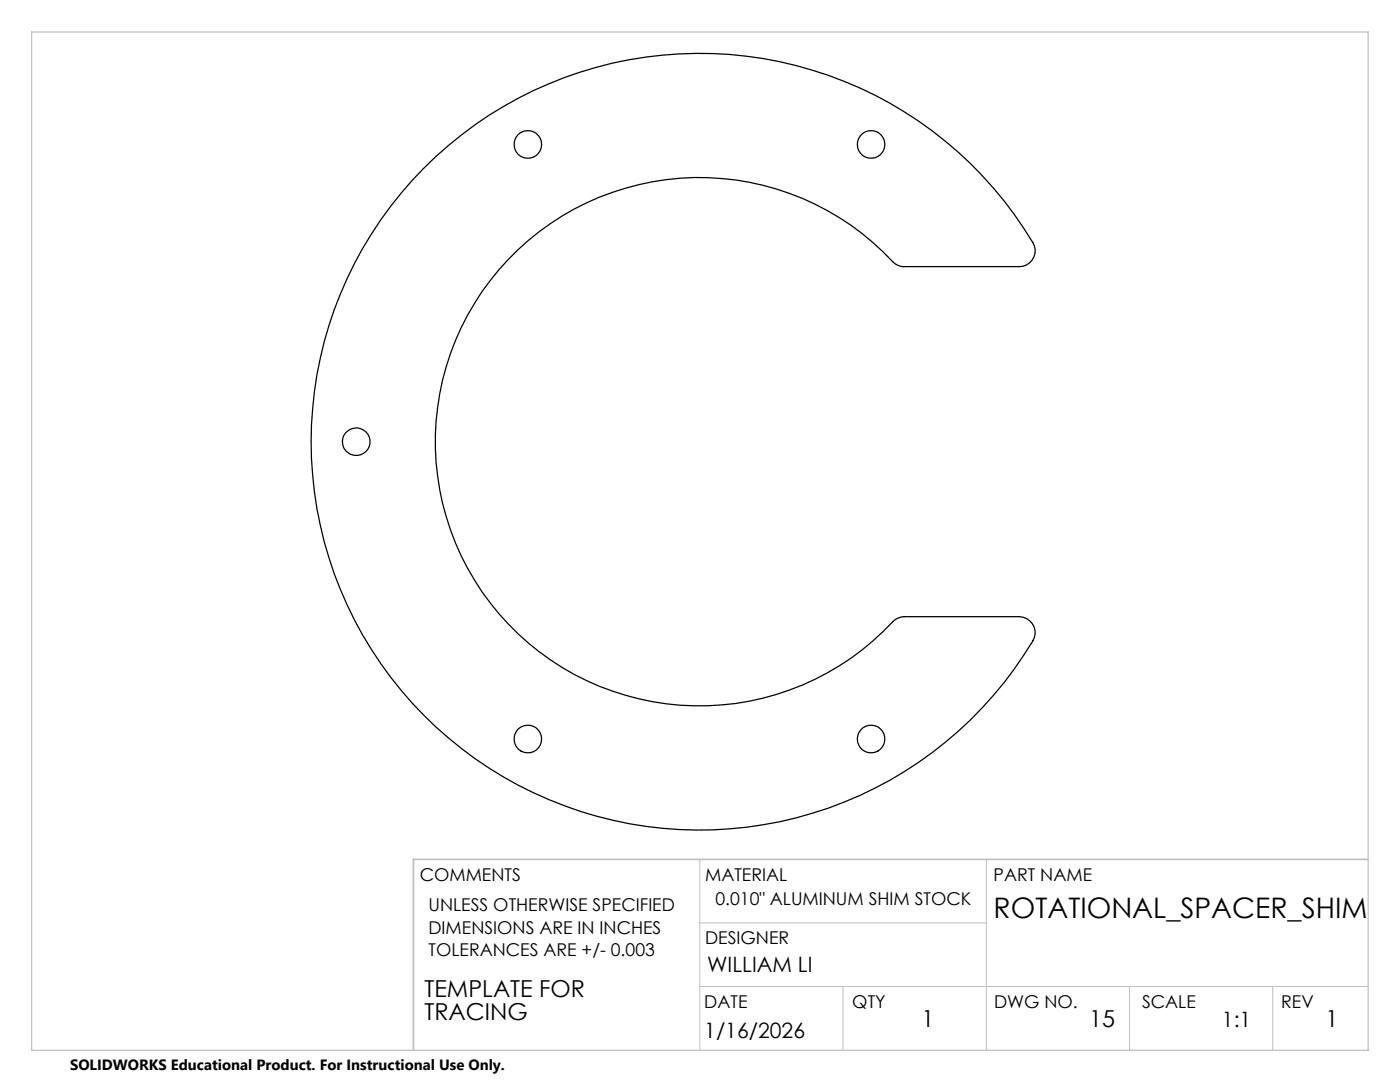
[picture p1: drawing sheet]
<svg xmlns="http://www.w3.org/2000/svg" width="279mm" height="216mm" viewBox="0 0 279 216" stroke-linecap="round" stroke-linejoin="round" font-family="sans-serif">
<g fill="none" stroke="#000" stroke-width=".25">
<path d="M84.6 33.6a77.4 77.4 0 0 1 121.8 15.5 3.2 3.2 0 0 1-3 4.1h-22.9a3.1 3.1 0 0 1-2.3-1 52.7 52.7 0 0 0-75.6-1.5 52.7 52.7 0 0 0 .5 75.5 52.7 52.7 0 0 0 75.5-2.6l1.2-.5 .7-.1h22.9a3.2 3.2 0 0 1 2.7 4.9 77.5 77.5 0 0 1-114 21.5 77.5 77.5 0 0 1-7.5-115.8z"/>
<circle cx="105.3" cy="28.8" r="2.76"/>
<circle cx="173.9" cy="28.8" r="2.76"/>
<circle cx="71.1" cy="88.1" r="2.75"/>
<circle cx="105.3" cy="147.5" r="2.76"/>
<circle cx="173.9" cy="147.5" r="2.76"/>
</g>
<path d="M139.7 171.5v38.1M196.8 171.5v38.1M139.7 196.8h133.3M139.7 184.1h57.1M168.2 196.8v12.8M225.4 196.8v12.8M254 196.8v12.8" fill="none" stroke="#c0c0c0" stroke-width=".2"/>
<path d="M6.3 6.4h266.7v203.2h-266.7z" fill="none" stroke="#c0c0c0" stroke-width=".25"/>
<path d="M273 171.5h-190.5v38.1" fill="none" stroke="#c0c0c0" stroke-width=".35"/>
<text font-size="5.6" x="198.3" y="183.2">ROTATIONAL_SPACER_SHIM</text>
<g font-size="4.7">
<text x="84.7" y="199">TEMPLATE FOR</text>
<text x="84.7" y="203.5">TRACING</text>
<text x="183.9" y="204.9">1</text>
<text x="217.4" y="204.9">15</text>
<text x="264.5" y="204.9">1</text>
</g>
<g font-size="4.2">
<text x="141.1" y="193.9">WILLIAM LI</text>
<text x="140.6" y="207.2">1/16/2026</text>
<text x="243.9" y="204.9">1:1</text>
</g>
<g font-size="3.5">
<text x="83.8" y="175.9">COMMENTS</text>
<text x="140.7" y="175.9">MATERIAL</text>
<text x="198.3" y="175.8">PART NAME</text>
<text x="85.5" y="181.8">UNLESS OTHERWISE SPECIFIED</text>
<text x="142.8" y="180.6">0.010&quot; ALUMINUM SHIM STOCK</text>
<text x="85.5" y="186.3">DIMENSIONS ARE IN INCHES</text>
<text x="85.5" y="190.8">TOLERANCES ARE +/- 0.003</text>
<text x="140.7" y="188.3">DESIGNER</text>
<text x="140.6" y="201.2">DATE</text>
<text x="170.1" y="201.2">QTY</text>
<text x="198.4" y="201.2">DWG NO.</text>
<text x="227.9" y="201.2">SCALE</text>
<text x="255.7" y="201.2">REV</text>
</g>
<text font-size="3" x="14" y="213.5">SOLIDWORKS Educational Product. For Instructional Use Only.</text>
</svg>
